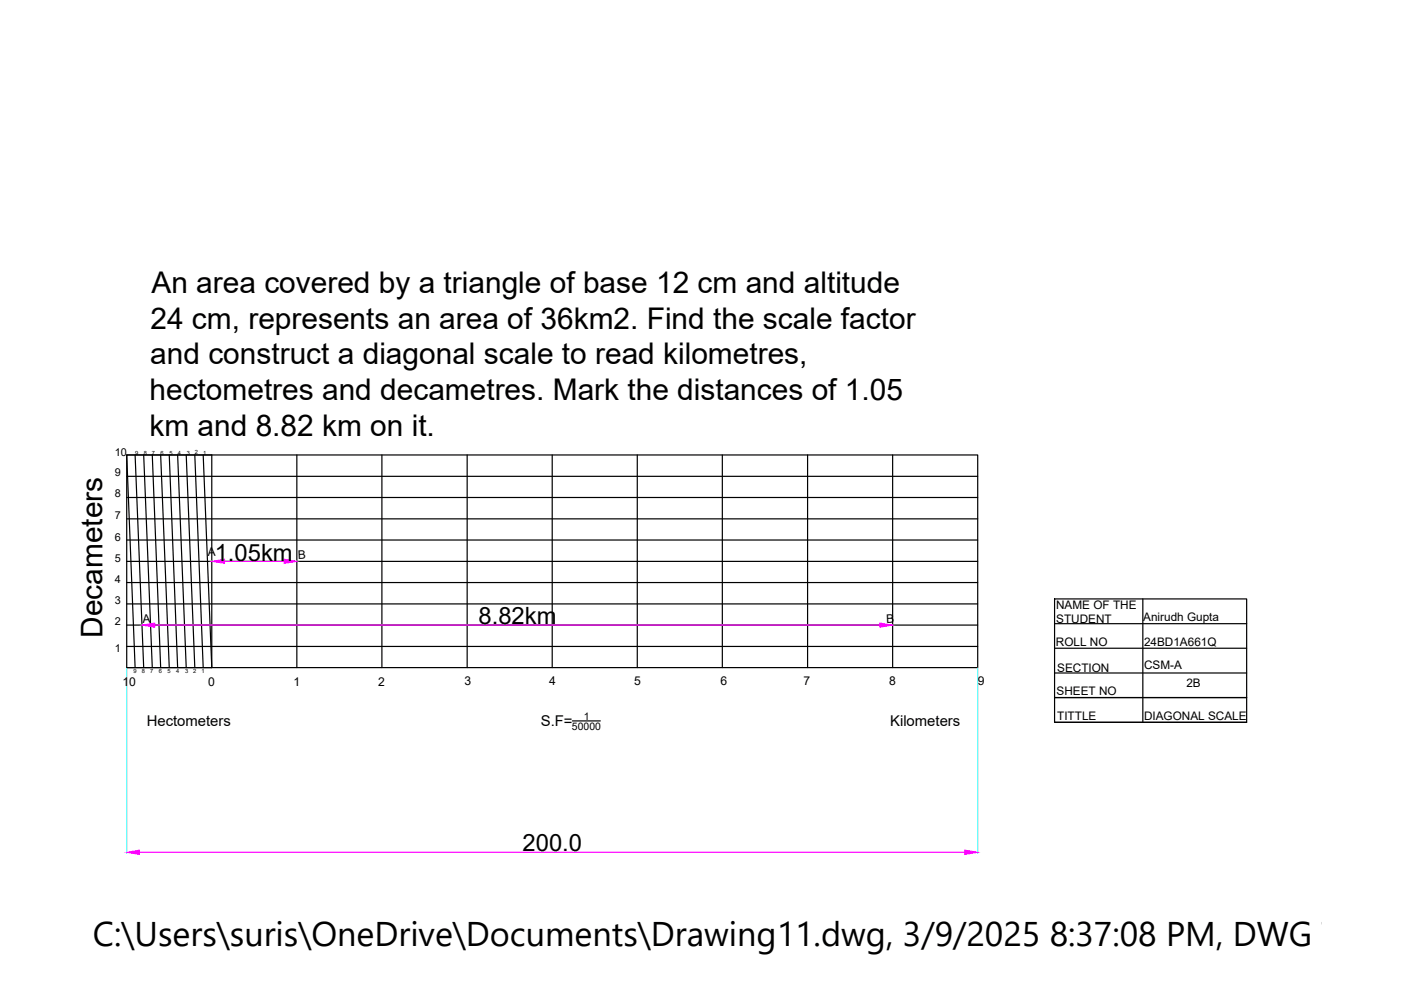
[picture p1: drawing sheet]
<svg xmlns="http://www.w3.org/2000/svg" width="297mm" height="210mm" viewBox="0 0 297 210" stroke-linecap="round" stroke-linejoin="round" font-family="sans-serif">
<!-- layer: 0 -->
<g fill="none" stroke="#000" stroke-width=".25">
<path d="M26.9 96.5h180.4v45h-180.4zM28.6 96.5l1.9 45M30.5 96.5l1.8 45M32.3 96.5l1.8 45M34.1 96.5l1.8 45M35.9 96.5l1.8 45M37.7 96.5l1.8 45M39.5 96.5l1.8 45M41.3 96.5l1.8 45M43.1 96.5l1.8 45M62.9 96.5v45M81 96.5v45"/>
<path d="M99 96.5v45M117.1 96.5v45M135.1 96.5v45M153.1 96.5v45M171.2 96.5v45M189.3 96.5v45M26.9 101h180.4M26.9 105.5h180.4M26.9 110h180.4M26.9 114.5h180.4M26.9 119h180.4M26.9 123.5h180.4"/>
<path d="M26.9 128h180.4M26.9 132.5h180.4M26.9 137.1h180.4M223.6 127h40.7v26.1h-40.7zM223.6 137.4h40.7M223.6 132.2h40.7M242.3 127v26.1M26.9 141.5h18M28.6 141.5l-1.7-45h18v45M121.4 152.9h5.9M223.6 153.1h40.7M223.6 142.7h40.7"/>
<path d="M264.3 147.9h-40.7h40.7"/>
</g>
<path d="M44.9 118.9h.1M62.9 118.9h.1M30.1 132.4v.1M189.3 132.4v.1M26.9 141.6v39.3M207.3 141.6v39.3" fill="none" stroke="#0ff" stroke-width=".25"/>
<path d="M47.6 119h12.6M32.8 132.5h153.7M29.6 180.7h175" fill="none" stroke="#f0f" stroke-width=".25"/>
<g fill="#f0f" stroke="#f0f" stroke-width=".21">
<path d="M26.9 180.7l2.7-.5v1z"/>
<path d="M204.6 180.2l2.7 .5-2.7 .5z"/>
<path d="M30.1 132.5l2.7-.4v.9z"/>
<path d="M186.5 132.1l2.8 .4-2.8 .5z"/>
<path d="M44.9 119l2.7-.4v.9z"/>
<path d="M60.2 118.6l2.7 .4-2.7 .5z"/>
</g>
<text font-size="7.3" x="19.7" y="200.6">C:\Users\suris\OneDrive\Documents\Drawing11.dwg, 3/9/2025 8:37:08 PM, DWG To PD</text>
<g font-size="6.3">
<text x="32.1" y="62">An area covered by a triangle of base 12 cm and altitude</text>
<text x="31.9" y="69.7">24 cm, represents an area of 36km2. Find the scale factor</text>
<text x="31.9" y="77.2">and construct a diagonal scale to read kilometres,</text>
<text x="31.7" y="84.8">hectometres and decametres. Mark the distances of 1.05</text>
<text x="31.7" y="92.4">km and 8.82 km on it.</text>
<text x="21.7" y="135.2" transform="rotate(-90 21.7 135.2)">Decameters</text>
</g>
<g font-size="5">
<text x="45.5" y="118.9">1.05km</text>
<text x="101.5" y="132.4">8.82km</text>
<text x="110.8" y="180.5">200.0</text>
</g>
<g font-size="3.2">
<text x="31.1" y="154">Hectometers</text>
<text x="114.7" y="154">S.F=</text>
<text x="188.7" y="154">Kilometers</text>
</g>
<g font-size="2.6">
<text x="26" y="145.4">10</text>
<text x="44.1" y="145.4">0</text>
<text x="62.2" y="145.4">1</text>
<text x="80.2" y="145.4">2</text>
<text x="98.5" y="145.3">3</text>
<text x="116.4" y="145.3">4</text>
<text x="134.4" y="145.3">5</text>
<text x="152.8" y="145.2">6</text>
<text x="170.4" y="145.2">7</text>
<text x="188.5" y="145.1">8</text>
<text x="207.3" y="145.1">9</text>
</g>
<g font-size="2.5">
<text x="44.1" y="118" transform="rotate(-1 44.1 118)">A</text>
<text x="63.2" y="118.4" transform="rotate(-3 63.2 118.4)">B</text>
<text x="223.9" y="129.1">NAME OF THE</text>
<text x="242.4" y="131.7">Anirudh Gupta</text>
<text x="30.3" y="132.2" transform="rotate(-3 30.3 132.2)">A</text>
<text x="188" y="132.2" transform="rotate(-3 188 132.2)">B</text>
<text x="223.9" y="136.9">ROLL NO</text>
<text x="223.9" y="132">STUDENT</text>
<text x="242.6" y="137">24BD1A661Q</text>
<text x="224.1" y="142.5">SECTION</text>
<text x="242.6" y="141.9">CSM-A</text>
<text x="224" y="147.3">SHEET NO</text>
<text x="251.5" y="145.7">2B</text>
<text x="224.1" y="152.6">TITTLE</text>
<text x="242.6" y="152.7">DIAGONAL SCALE</text>
</g>
<g font-size="2.3">
<text x="24.3" y="100.9">9</text>
<text x="24.3" y="96.6">10</text>
<text x="24.3" y="105.5">8</text>
<text x="24.3" y="110.1">7</text>
<text x="24.3" y="119.1">5</text>
<text x="24.3" y="114.6">6</text>
<text x="24.3" y="123.6">4</text>
<text x="24.3" y="128.1">3</text>
<text x="24.3" y="132.5">2</text>
<text x="24.3" y="138.2">1</text>
</g>
<g font-size="2.2">
<text x="121.3" y="154.7">50000</text>
<text x="123.8" y="152.6">1</text>
</g>
<g font-size="1.2">
<text x="28.6" y="96.4">9</text>
<text x="30.5" y="96.4">8</text>
<text x="32.2" y="96.4">7</text>
<text x="34.1" y="96.4">6</text>
<text x="35.9" y="96.4">5</text>
<text x="37.7" y="96.4">4</text>
<text x="39.6" y="96.4">3</text>
<text x="41.3" y="96.3">2</text>
<text x="43.1" y="96.4">1</text>
<text x="28.3" y="142.7">9</text>
<text x="30" y="142.7">8</text>
<text x="31.8" y="142.7">7</text>
<text x="33.7" y="142.7">6</text>
<text x="35.5" y="142.7">5</text>
<text x="37.3" y="142.7">4</text>
<text x="39.2" y="142.7">3</text>
<text x="40.9" y="142.7">2</text>
<text x="42.7" y="142.7">1</text>
</g>
</svg>
